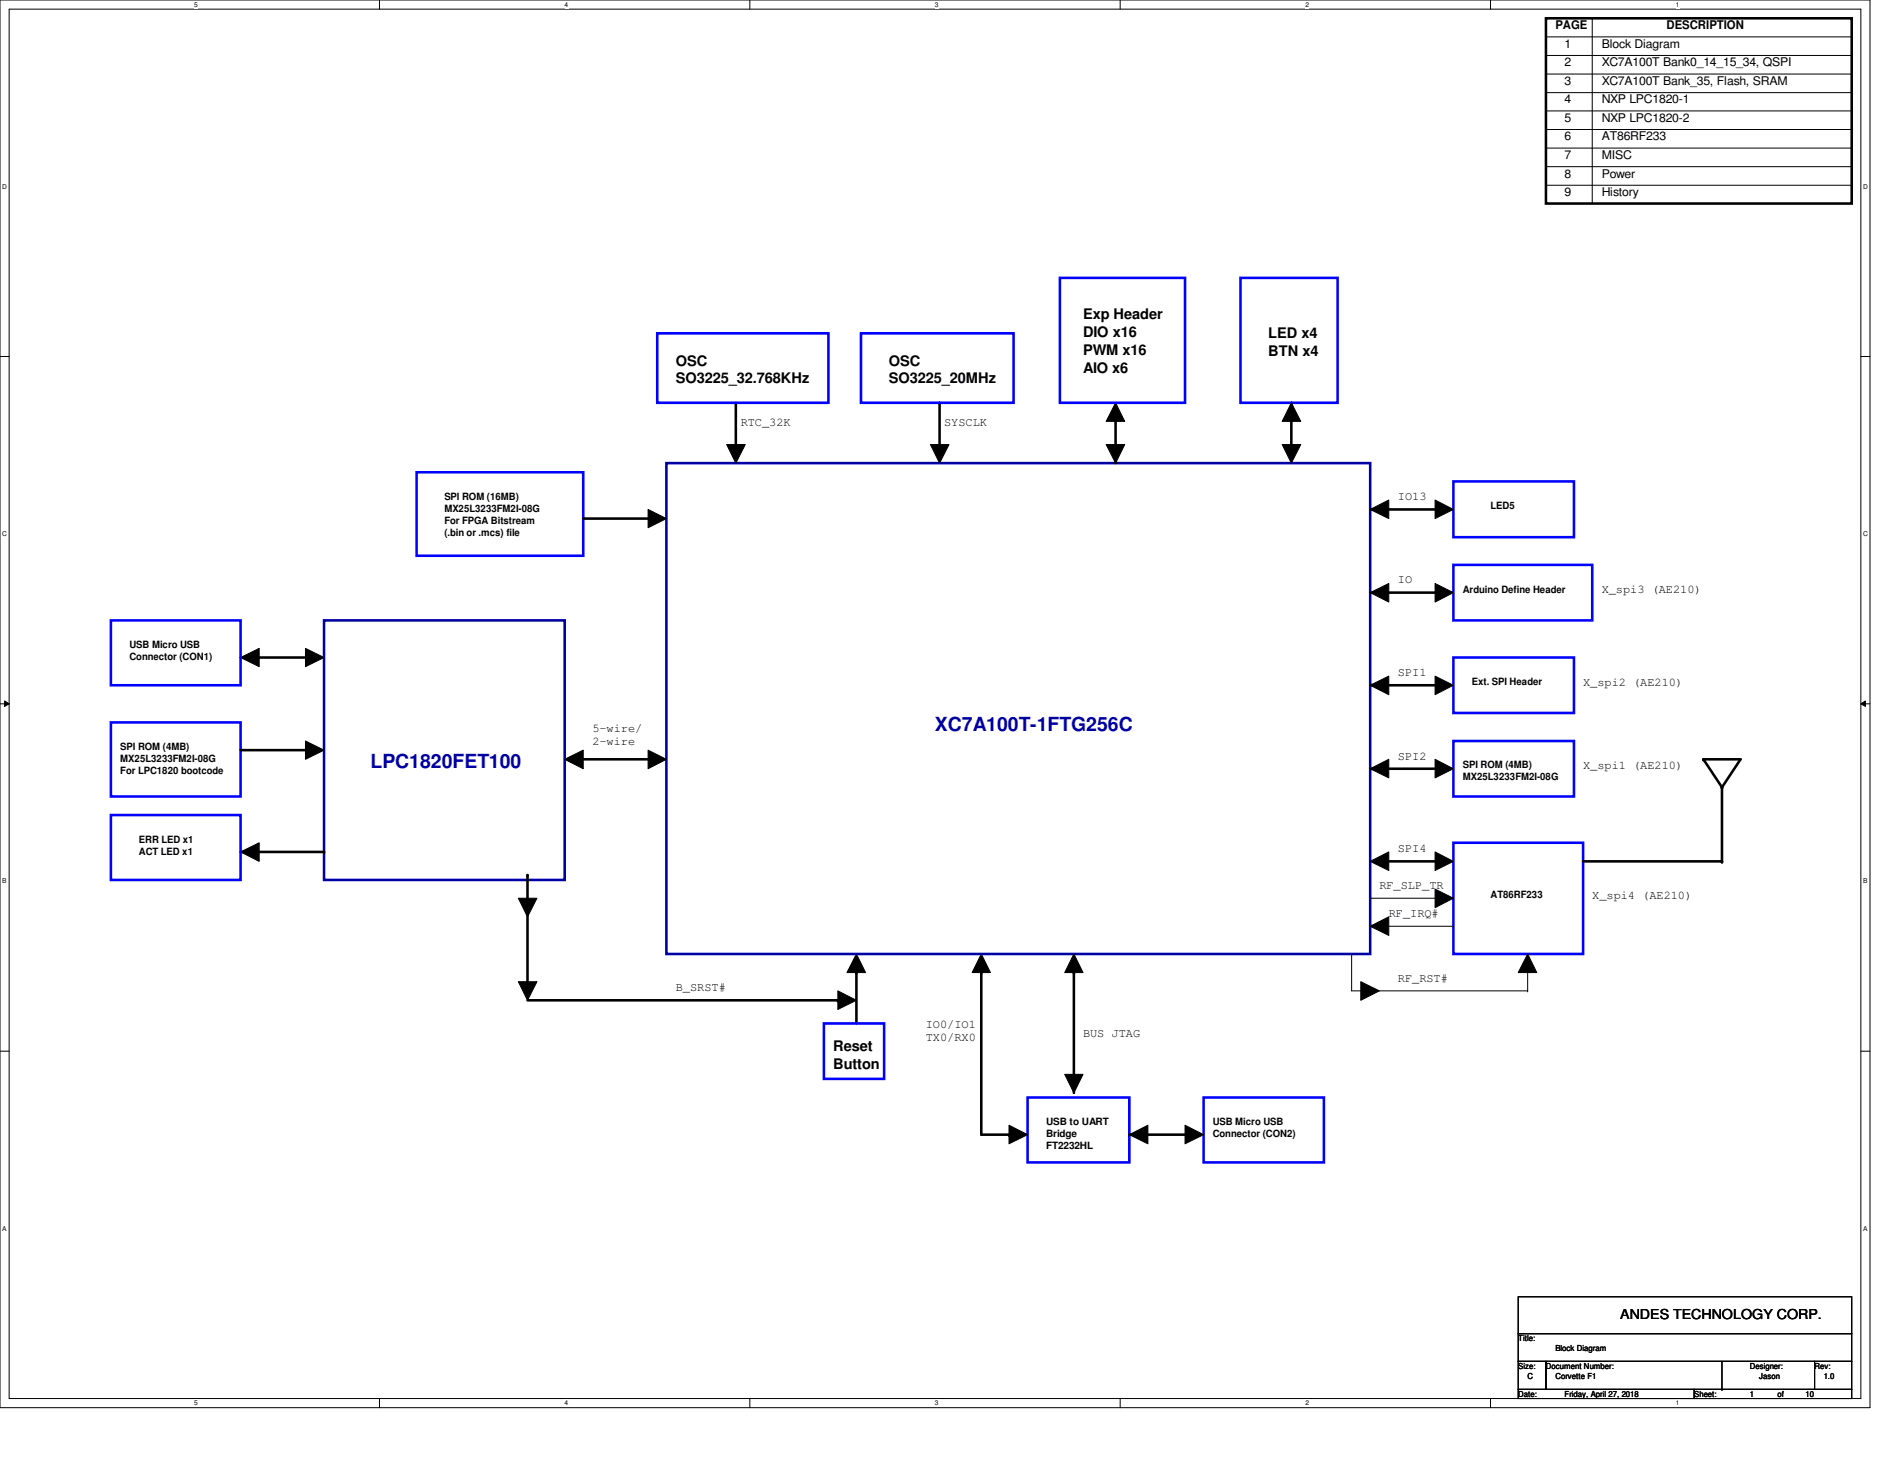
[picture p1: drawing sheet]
<svg xmlns="http://www.w3.org/2000/svg" width="279mm" height="216mm" viewBox="0 0 279 216" stroke-linecap="round" stroke-linejoin="round" font-family="sans-serif">
<path d="M0 0h277v208.4h-277zM1.4 1.4h274.3v205.7h-274.3z" fill="none" stroke="#000" stroke-width=".15"/>
<g fill="#fff">
<path d="M28.8 .1h.5v1.1h-.5z"/>
<path d="M28.8 207.2h.5v1.1h-.5z"/>
</g>
<path d="M56.2 0v1.4M56.2 207.1v1.3" fill="none" stroke="#000" stroke-width=".15"/>
<g fill="#fff">
<path d="M83.7 .1h.5v1.1h-.5z"/>
<path d="M83.7 207.2h.5v1.1h-.5z"/>
</g>
<path d="M111.1 0v1.4M111.1 207.1v1.3" fill="none" stroke="#000" stroke-width=".15"/>
<g fill="#fff">
<path d="M138.5 .1h.6v1.1h-.6z"/>
<path d="M138.5 207.2h.6v1.1h-.6z"/>
</g>
<path d="M165.9 0v1.4M165.9 207.1v1.3" fill="none" stroke="#000" stroke-width=".15"/>
<g fill="#fff">
<path d="M193.4 .1h.5v1.1h-.5z"/>
<path d="M193.4 207.2h.5v1.1h-.5z"/>
</g>
<path d="M220.8 0v1.4M220.8 207.1v1.3" fill="none" stroke="#000" stroke-width=".15"/>
<g fill="#fff">
<path d="M248.2 .1h.6v1.1h-.6z"/>
<path d="M248.2 207.2h.6v1.1h-.6z"/>
<path d="M.3 27.1h.8v1.1h-.8z"/>
<path d="M276 27.1h.7v1.1h-.7z"/>
<path d="M.3 78.5h.8v1.1h-.8z"/>
<path d="M276 78.5h.7v1.1h-.7z"/>
</g>
<path d="M0 52.8h1.4M275.7 52.8h1.3" fill="none" stroke="#000" stroke-width=".15"/>
<g fill="#fff">
<path d="M.3 129.9h.7v1.1h-.7z"/>
<path d="M276 129.9h.6v1.1h-.6z"/>
</g>
<path d="M0 104.2h1.4M.7 103.8l.7 .4-.7 .4zM275.7 104.2l.7-.4v.8zM275.7 104.2h1.3" fill="none" stroke="#000" stroke-width=".15"/>
<path d="M.7 103.8l.7 .4-.7 .4zM275.7 104.2l.7-.4v.8z" fill="#000"/>
<g fill="#fff">
<path d="M.3 181.4h.7v1.1h-.7z"/>
<path d="M276 181.4h.6v1.1h-.6z"/>
</g>
<g fill="none" stroke="#000" stroke-width=".15">
<path d="M229 5.5h45.3M229 8.2h45.3M229 11h45.3M229 13.7h45.3M229 16.4h45.3M229 19.2h45.3M235.9 2.7h.1M235.9 2.7v27.4M274.3 5.5h.1M274.3 8.2h.1M274.3 11h.1M274.3 13.7h.1"/>
<path d="M274.3 16.4h.1M274.3 19.2h.1M229 27.4h45.3M229 24.7h45.3M229 21.9h45.3M274.3 27.4h.1M274.3 24.7h.1M274.3 21.9h.1M165.3 59.6l1.3 2.8h-2.7zM191.3 59.6l1.4 2.8h-2.8zM96 75.4l2.7 1.4-2.7 1.3zM107.7 65.8h2.7l-1.4 2.8z"/>
<path d="M137.8 65.8h2.8l-1.4 2.8zM163.9 65.8h2.7l-1.3 2.8zM189.9 65.8h2.8l-1.4 2.8zM203 75.4l2.7-1.4v2.8zM212.6 74l2.7 1.4-2.7 1.4zM35.6 97.4l2.8-1.4v2.7zM45.3 96l2.7 1.4-2.7 1.3zM203 87.8l2.7-1.4v2.8zM212.6 86.4l2.7 1.4-2.7 1.4zM45.3 109.7l2.7 1.4-2.7 1.3zM83.7 112.4l2.7-1.3v2.7zM96 111.1l2.7 1.3-2.7 1.4z"/>
<path d="M203 101.5l2.7-1.4v2.8zM203 113.8l2.7-1.4v2.8zM212.6 100.1l2.7 1.4-2.7 1.4zM212.6 112.4l2.7 1.4-2.7 1.4zM35.6 126.2l2.8-1.4v2.8zM76.8 133h2.7l-1.4 2.8zM203 127.6l2.7-1.4v2.7zM203 137.2l2.7-1.4v2.7zM203 133h12.3M203 137.2h12.3M212.6 126.2l2.7 1.4-2.7 1.3zM212.6 131.7l2.7 1.3-2.7 1.4z"/>
<path d="M215.3 133h.1M215.3 137.2h.1M0 155.7h1.4M76.8 145.4h2.7l-1.4 2.7zM124.1 146.7l2.8 1.4-2.8 1.4zM126.9 141.3l1.3 2.7h-2.7zM145.4 141.3l1.3 2.7h-2.7zM157.7 159.1h2.7l-1.3 2.7zM159.1 141.3l1.3 2.7h-2.7zM200.2 141.3h.1M200.2 141.3v5.4h26.1M201.6 145.4l2.7 1.3-2.7 1.4z"/>
<path d="M226.3 141.3l1.4 2.7h-2.8zM226.3 146.7h.1M226.3 141.3h.1M226.3 141.3v5.4M275.7 155.7h1.3M149.5 166.6l2.7 1.4-2.7 1.4zM167.3 168l2.8-1.4v2.8zM175.6 166.6l2.7 1.4-2.7 1.4zM224.9 192h49.4v5.5h-49.4zM224.9 197.5h49.4v4.1h-49.4zM224.9 201.6h4.1v4.1h-4.1zM224.9 205.7h26.1v1.4h-26.1z"/>
<path d="M229 201.6h39.8v4.1h-39.8zM251 205.7h23.3v1.4h-23.3zM255.1 205.7h.1M255.1 201.6v4.1M268.8 201.6h5.5v4.1h-5.5z"/>
</g>
<g fill="none" stroke="#000" stroke-width=".38">
<path d="M229 2.7h45.3v27.4h-45.3zM109 59.6v7.6M139.2 59.6v7.6M191.3 59.6v7.6M86.4 76.8h11M165.3 61v7.6M203 75.4h11M35.6 97.4h11M203 87.8h11M35.6 111.1h11M86.4 112.4h11M203 101.5h11"/>
<path d="M203 113.8h11M252.3 112.4h5.6l-2.8 4.2zM255.1 116.6v11h-20.6M35.6 126.2h12.4M78.1 129.6v17.1M204.3 127.6h9.7M78.1 148.1h46M126.9 144v7.6M145.4 144v24h4.1M159.1 144v17.8M167.3 168h9.6"/>
</g>
<g fill="#000">
<circle cx="109" cy="59.6" r=".19"/>
<circle cx="139.2" cy="59.6" r=".19"/>
<circle cx="191.3" cy="59.6" r=".19"/>
<circle cx="97.4" cy="76.8" r=".19"/>
<circle cx="165.3" cy="61" r=".19"/>
<circle cx="214" cy="75.4" r=".19"/>
<circle cx="46.6" cy="97.4" r=".19"/>
<circle cx="214" cy="87.8" r=".19"/>
<circle cx="46.6" cy="111.1" r=".19"/>
<circle cx="97.4" cy="112.4" r=".19"/>
<circle cx="214" cy="113.8" r=".19"/>
<circle cx="214" cy="101.5" r=".19"/>
<circle cx="252.3" cy="112.4" r=".19"/>
<circle cx="255.1" cy="116.6" r=".19"/>
<circle cx="48" cy="126.2" r=".19"/>
<circle cx="78.1" cy="129.6" r=".19"/>
<circle cx="214" cy="127.6" r=".19"/>
<circle cx="255.1" cy="127.6" r=".19"/>
<circle cx="124.1" cy="148.1" r=".19"/>
<circle cx="126.9" cy="144" r=".19"/>
<circle cx="145.4" cy="144" r=".19"/>
<circle cx="159.1" cy="144" r=".19"/>
<circle cx="149.5" cy="168" r=".19"/>
<circle cx="176.9" cy="168" r=".19"/>
</g>
<g fill="#000">
<path d="M165.3 59.6l1.3 2.8h-2.7z" fill-rule="evenodd"/>
<path d="M191.3 59.6l1.4 2.8h-2.8z" fill-rule="evenodd"/>
<path d="M96 75.4l2.7 1.4-2.7 1.3z" fill-rule="evenodd"/>
<path d="M107.7 65.8h2.7l-1.4 2.8z" fill-rule="evenodd"/>
<path d="M137.8 65.8h2.8l-1.4 2.8z" fill-rule="evenodd"/>
<path d="M163.9 65.8h2.7l-1.3 2.8z" fill-rule="evenodd"/>
<path d="M189.9 65.8h2.8l-1.4 2.8z" fill-rule="evenodd"/>
<path d="M203 75.4l2.7-1.4v2.8z" fill-rule="evenodd"/>
<path d="M212.6 74l2.7 1.4-2.7 1.4z" fill-rule="evenodd"/>
<path d="M35.6 97.4l2.8-1.4v2.7z" fill-rule="evenodd"/>
<path d="M45.3 96l2.7 1.4-2.7 1.3z" fill-rule="evenodd"/>
<path d="M203 87.8l2.7-1.4v2.8z" fill-rule="evenodd"/>
<path d="M212.6 86.4l2.7 1.4-2.7 1.4z" fill-rule="evenodd"/>
<path d="M45.3 109.7l2.7 1.4-2.7 1.3z" fill-rule="evenodd"/>
<path d="M83.7 112.4l2.7-1.3v2.7z" fill-rule="evenodd"/>
<path d="M96 111.1l2.7 1.3-2.7 1.4z" fill-rule="evenodd"/>
<path d="M203 101.5l2.7-1.4v2.8z" fill-rule="evenodd"/>
<path d="M203 113.8l2.7-1.4v2.8z" fill-rule="evenodd"/>
<path d="M212.6 100.1l2.7 1.4-2.7 1.4z" fill-rule="evenodd"/>
<path d="M212.6 112.4l2.7 1.4-2.7 1.4z" fill-rule="evenodd"/>
<path d="M35.6 126.2l2.8-1.4v2.8z" fill-rule="evenodd"/>
<path d="M76.8 133h2.7l-1.4 2.8z" fill-rule="evenodd"/>
<path d="M203 127.6l2.7-1.4v2.7z" fill-rule="evenodd"/>
<path d="M203 137.2l2.7-1.4v2.7z" fill-rule="evenodd"/>
<path d="M212.6 126.2l2.7 1.4-2.7 1.3z" fill-rule="evenodd"/>
<path d="M212.6 131.7l2.7 1.3-2.7 1.4z" fill-rule="evenodd"/>
<path d="M76.8 145.4h2.7l-1.4 2.7z" fill-rule="evenodd"/>
<path d="M126.9 141.3l1.3 2.7h-2.7z" fill-rule="evenodd"/>
<path d="M124.1 146.7l2.8 1.4-2.8 1.4z" fill-rule="evenodd"/>
<path d="M145.4 141.3l1.3 2.7h-2.7z" fill-rule="evenodd"/>
<path d="M159.1 141.3l1.3 2.7h-2.7z" fill-rule="evenodd"/>
<path d="M201.6 145.4l2.7 1.3-2.7 1.4z" fill-rule="evenodd"/>
<path d="M226.3 141.3l1.4 2.7h-2.8z" fill-rule="evenodd"/>
<path d="M149.5 166.6l2.7 1.4-2.7 1.4z" fill-rule="evenodd"/>
<path d="M157.7 159.1h2.7l-1.3 2.7z" fill-rule="evenodd"/>
<path d="M167.3 168l2.8-1.4v2.8z" fill-rule="evenodd"/>
<path d="M175.6 166.6l2.7 1.4-2.7 1.4z" fill-rule="evenodd"/>
</g>
<g fill="none" stroke="#00f" stroke-width=".38">
<path d="M97.4 49.4h25.3v10.2h-25.3zM127.6 49.4h22.6v10.2h-22.6zM157 41.1h18.6v18.5h-18.6zM183.8 41.1h14.4v18.5h-14.4zM61.7 69.9h24.7v12.4h-24.7zM215.3 71.3h17.9v8.2h-17.9zM16.4 91.9h19.2v9.6h-19.2zM215.3 97.4h17.9v8.2h-17.9zM215.3 83.7h20.6v8.2h-20.6zM16.4 107h19.2v10.9h-19.2zM215.3 109.7h17.9v8.2h-17.9zM16.4 120.7h19.2v9.6h-19.2z"/>
<path d="M215.3 124.8h19.2v16.5h-19.2zM122 151.6h9v8.2h-9zM152.2 162.5h15.1v9.6h-15.1zM178.3 162.5h17.8v9.6h-17.8z"/>
</g>
<path d="M98.7 68.6h104.3v72.7h-104.3zM48 91.9h35.7v38.4h-35.7z" fill="none" stroke="#0000a0" stroke-width=".38"/>
<g font-size="2.9" fill="#0000a0">
<text x="54.9" y="113.7">LPC1820FET100</text>
<text x="138.5" y="108.2">XC7A100T-1FTG256C</text>
</g>
<g font-size="2.2">
<text x="160.4" y="47.3">Exp Header</text>
<text x="160.4" y="49.9">DIO x16</text>
<text x="160.4" y="52.5">PWM x16</text>
<text x="187.9" y="50">LED x4</text>
<text x="187.9" y="52.7">BTN x4</text>
<text x="100.1" y="54.1">OSC</text>
<text x="100.1" y="56.8">SO3225_32.768KHz</text>
<text x="131.7" y="54.1">OSC</text>
<text x="131.7" y="56.8">SO3225_20MHz</text>
<text x="160.4" y="55.2">AIO x6</text>
<text x="123.4" y="155.6">Reset</text>
<text x="123.4" y="158.2">Button</text>
</g>
<text font-size="2" x="240" y="195.3">ANDES TECHNOLOGY CORP.</text>
<g font-size="1.8">
<text x="230.4" y="4.4">PAGE</text>
<text x="246.9" y="4.4">DESCRIPTION</text>
<text x="231.8" y="9.8">2</text>
<text x="231.8" y="7.1">1</text>
<text x="237.3" y="9.8">XC7A100T Bank0_14_15_34, QSPI</text>
<text x="237.3" y="7.1">Block Diagram</text>
<text x="231.8" y="12.6">3</text>
<text x="231.8" y="15.3">4</text>
<text x="237.3" y="12.6">XC7A100T Bank_35, Flash, SRAM</text>
<text x="237.3" y="15.3">NXP LPC1820-1</text>
<text x="231.8" y="18">5</text>
<text x="231.8" y="20.8">6</text>
<text x="231.8" y="23.5">7</text>
<text x="237.3" y="23.5">MISC</text>
<text x="237.3" y="18">NXP LPC1820-2</text>
<text x="237.3" y="20.8">AT86RF233</text>
<text x="231.8" y="29">9</text>
<text x="231.8" y="26.3">8</text>
<text x="237.3" y="26.3">Power</text>
<text x="237.3" y="29">History</text>
<text x="109.7" y="63.1">RTC_32K</text>
<text x="139.9" y="63.1">SYSCLK</text>
<text x="207.1" y="74.1">IO13</text>
<text x="207.1" y="86.4">IO</text>
<text x="237.3" y="87.8">X_spi3 (AE210)</text>
<text x="207.1" y="100.1">SPI1</text>
<text x="234.5" y="101.5">X_spi2 (AE210)</text>
<text x="87.8" y="108.4">5-wire/</text>
<text x="87.8" y="110.3">2-wire</text>
<text x="207.1" y="112.5">SPI2</text>
<text x="234.5" y="113.8">X_spi1 (AE210)</text>
<text x="204.3" y="131.7">RF_SLP_TR</text>
<text x="207.1" y="126.2">SPI4</text>
<text x="205.7" y="135.8">RF_IRQ#</text>
<text x="235.9" y="133.1">X_spi4 (AE210)</text>
<text x="100.1" y="146.8">B_SRST#</text>
<text x="207.1" y="145.4">RF_RST#</text>
<text x="137.2" y="152.3">IO0/IO1</text>
<text x="137.2" y="154.2">TX0/RX0</text>
<text x="160.4" y="153.6">BUS JTAG</text>
</g>
<g font-size="1.5">
<text x="65.8" y="74">SPI ROM (16MB)</text>
<text x="65.8" y="75.8">MX25L3233FM2I-08G</text>
<text x="65.8" y="77.6">For FPGA Bitstream</text>
<text x="220.8" y="75.4">LED5</text>
<text x="65.8" y="79.4">(.bin or .mcs) file</text>
<text x="216.7" y="87.8">Arduino Define Header</text>
<text x="19.2" y="96">USB Micro USB</text>
<text x="19.2" y="97.7">Connector (CON1)</text>
<text x="218.1" y="101.5">Ext. SPI Header</text>
<text x="17.8" y="111.1">SPI ROM (4MB)</text>
<text x="17.8" y="112.9">MX25L3233FM2I-08G</text>
<text x="216.7" y="113.8">SPI ROM (4MB)</text>
<text x="17.8" y="114.6">For LPC1820 bootcode</text>
<text x="216.7" y="115.6">MX25L3233FM2I-08G</text>
<text x="20.6" y="124.8">ERR LED x1</text>
<text x="20.6" y="126.6">ACT LED x1</text>
<text x="220.8" y="133">AT86RF233</text>
<text x="155" y="166.6">USB to UART</text>
<text x="179.7" y="166.6">USB Micro USB</text>
<text x="155" y="168.4">Bridge</text>
<text x="155" y="170.2">FT2232HL</text>
<text x="179.7" y="168.4">Connector (CON2)</text>
</g>
<g font-size="1.2">
<text x="224.9" y="198.6">Title:</text>
<text x="224.9" y="202.7">Size:</text>
<text x="229" y="202.7">Document Number:</text>
<text x="230.4" y="200">Block Diagram</text>
<text x="259.2" y="202.7">Designer:</text>
<text x="268.8" y="202.7">Rev:</text>
<text x="224.9" y="206.9">Date:</text>
<text x="226.3" y="204.1">C</text>
<text x="230.4" y="204.1">Corvette F1</text>
<text x="231.8" y="206.9">Friday, April 27, 2018</text>
<text x="251" y="206.9">Sheet:</text>
<text x="259.2" y="206.9">1</text>
<text x="260.6" y="204.1">Jason</text>
<text x="263.3" y="206.9">of</text>
<text x="267.5" y="206.9">10</text>
<text x="270.2" y="204.1">1.0</text>
</g>
<g font-size="1">
<text x="28.8" y="1">5</text>
<text x="83.7" y="1">4</text>
<text x="138.5" y="1">3</text>
<text x="193.4" y="1">2</text>
<text x="248.2" y="1">1</text>
<text x=".3" y="27.9">D</text>
<text x="276" y="27.9">D</text>
<text x=".3" y="79.4">C</text>
<text x="276" y="79.4">C</text>
<text x=".3" y="130.8">B</text>
<text x="276" y="130.8">B</text>
<text x=".3" y="182.2">A</text>
<text x="276" y="182.2">A</text>
<text x="28.8" y="208.1">5</text>
<text x="83.7" y="208.1">4</text>
<text x="138.5" y="208.1">3</text>
<text x="193.4" y="208.1">2</text>
<text x="248.2" y="208.1">1</text>
</g>
</svg>
